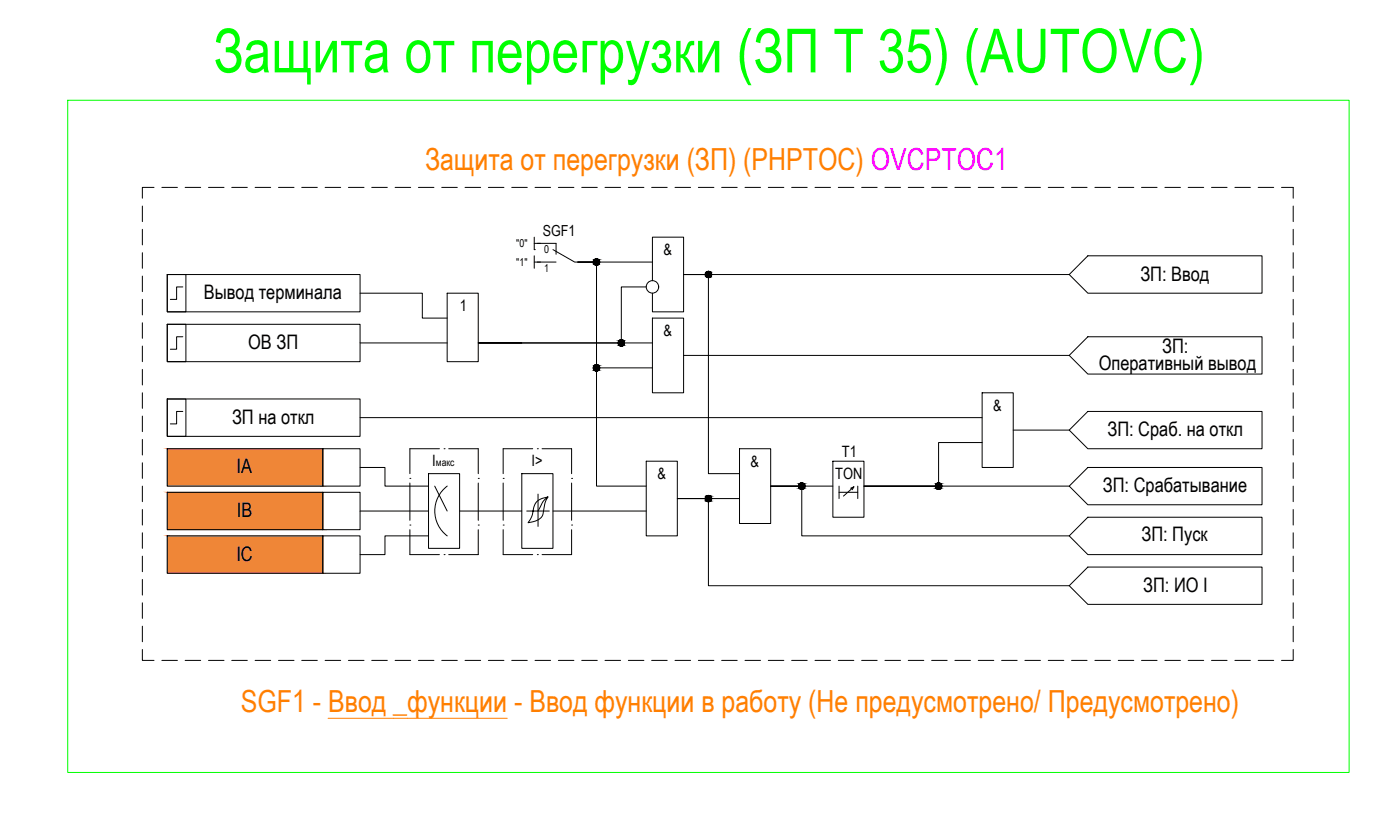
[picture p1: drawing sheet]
<svg xmlns="http://www.w3.org/2000/svg" width="766mm" height="446mm" viewBox="0 0 766 446" stroke-linecap="round" stroke-linejoin="round" font-family="sans-serif">
<!-- layer: 0 -->
<g fill="#ef8637" stroke="#ef8637" stroke-width=".55">
<path d="M92 269l85 21v-21zM92 269l85 21h-85z"/>
<path d="M92 245l85 21v-21zM92 245l85 21h-85z"/>
<path d="M92 293l85 21v-21zM92 293l85 21h-85z"/>
</g>
<path d="M180 393h98" fill="none" stroke="#ff7f00" stroke-width=".55"/>
<g fill="none" stroke="#000" stroke-width=".55">
<path d="M78 113v8M84 103h-6v5M89 103h8M101 103h9M114 103h9M127 103h8M140 103h8M152 103h9M165 103h9M178 103h8M191 103h8M203 103h9"/>
<path d="M216 103h9M229 103h9M242 103h8M255 103h8M267 103h9M280 103h9M293 103h8M306 103h8M318 103h9M331 103h9M344 103h8M357 103h8"/>
<path d="M369 103h9M382 103h9M395 103h9M408 103h8M421 103h8M433 103h9M446 103h9M459 103h8M472 103h8M484 103h9M497 103h9M510 103h8"/>
<path d="M523 103h8M535 103h9M548 103h9M561 103h8M574 103h8M587 103h8M599 103h9M612 103h9M625 103h8M638 103h8M650 103h9M663 103h9"/>
<path d="M676 103h8M689 103h8M701 103h7v5M708 113v8M78 125v9M78 138v9M292 137h.1M292 133h4M292 130v7M292 140v7M595 140h96v20h-96l-10-10zM708 125v9"/>
<path d="M708 138v9M78 151v9M92 150h10v21h-10zM92 150h105v21h-105zM100 157h-3v7h-4M292 143h4M316 143h11v123h27M316 143h11v58h30M316 143h41M354 157h-14v31h-78M357 154v-24h17v41h-17v-11M585 150h-211h14v109h17"/>
<path d="M708 151v9M78 164v8M78 177v8M92 177h10v21h-10zM92 177h105v21h-105zM197 160h34v14h14M245 160h17v38h-17zM357 174h17v41h-17zM708 164v8M708 177v8M78 189v9M100 184h-3v7h-4"/>
<path d="M197 188h48M286 188h-24h95M374 194h211M595 184h96v21h-96l-10-11zM708 189v9M78 202v9M78 215v8M92 218h10v21h-10zM92 218h105v21h-105zM538 215h17v41h-17zM708 202v9M708 215v8"/>
<path d="M78 228v8M100 225h-3v7h-4M197 228h341M555 235h30M595 225h96v20h-96l-10-10zM708 228v8M78 240v9M78 253v9M92 245h85v21h-85zM177 245h20v21h-20zM197 256h14v10h24M235 259h17v41h-17z"/>
<path d="M286 259h17v41h-17zM354 252h17v41h-17zM405 245h17v41h-17zM456 252h17v31h-17zM538 242h-24v24h-41h112M595 256h96v20h-96l-10-10zM708 240v9M708 253v9M78 266v8M78 279v8M92 269h85v21h-85zM177 269h20v21h-20z"/>
<path d="M197 280h38M238 266l7 14M245 266a17 17 0 0 0 0 27M252 280h34M294 270v18M294 280h7M300 272a22 22 0 0 0-3 10 9 9 0 0 1-8 4 21 21 0 0 0 4-10 8 8 0 0 1 7-4l-3 2-3 6h-6M303 280h51M405 273h-34h17v47h197M456 266h-34h17v27h146M459 266v7M459 269h11"/>
<path d="M466 267l1-1-5 5M467 266l-1 2M470 266v7M708 266v8M708 279v8M78 291v9M92 293h85v21h-85zM177 293h20v21h-20zM235 293h-24v10h-14M595 283h96v20h-96l-10-10zM708 291v9M78 304v9"/>
<path d="M78 317v9M595 310h96v21h-96l-10-11zM708 304v9M708 317v9M78 330v8M708 330v8M78 355v6h6M78 343v8M708 355v6h-7M708 343v8M89 361h8M101 361h9"/>
<path d="M114 361h9M127 361h8M140 361h8M152 361h9M165 361h9M178 361h8M191 361h8M203 361h9M216 361h9M229 361h9M242 361h8M255 361h8"/>
<path d="M267 361h9M280 361h9M293 361h8M306 361h8M318 361h9M331 361h9M344 361h8M357 361h8M369 361h9M382 361h9M395 361h9M408 361h8"/>
<path d="M421 361h8M433 361h9M446 361h9M459 361h8M472 361h8M484 361h9M497 361h9M510 361h8M523 361h8M535 361h9M548 361h9M561 361h8"/>
<path d="M574 361h8M587 361h8M599 361h9M612 361h9M625 361h8M638 361h8M650 361h9M663 361h9M676 361h8M689 361h8"/>
<circle cx="327" cy="143" r="1.7"/>
<circle cx="357" cy="157" r="3"/>
<circle cx="388" cy="150" r="1.7"/>
<circle cx="340" cy="188" r="1.7"/>
<circle cx="327" cy="201" r="1.7"/>
<circle cx="388" cy="273" r="1.7"/>
<circle cx="439" cy="266" r="1.7"/>
<circle cx="514" cy="266" r="1.7"/>
</g>
<g fill="none" stroke="#000" stroke-width=".55">
<path d="M294 133h10v6M303 137l12 6h10M294 143h10M241 245h-17v14M243 245h.1M246 245h16v14M292 245h-17v14M294 245h.1M297 245h16v14M224 262h.1M224 264v21M262 262h.1"/>
<path d="M262 264v21M275 262h.1M275 264v21M313 262h.1M313 264v21M224 287h.1M224 290v13h17M262 287h.1M262 290v13h-16M275 287h.1M275 290v13h17M313 287h.1"/>
<path d="M313 290v13h-16M243 303h.1M294 303h.1"/>
</g>
<!-- layer: 0 -->
<g fill="#000" stroke="#000" stroke-width=".55">
<path d="M326 145h1zM326 142h1zM387 152h1zM387 148h1zM326 200h1zM340 189h1zM326 203h1zM387 274h1zM387 271h1zM438 268h1zM438 264h1zM513 268h1z"/>
<path d="M513 264h1z"/>
<path d="M326 145h1zM326 145h1z"/>
<path d="M326 142h1zM326 142h1z"/>
<path d="M326 142h1zM326 142h1z"/>
<path d="M326 142h1zM326 142h1z"/>
<path d="M326 145h1zM326 145h1z"/>
<path d="M326 142h1zM326 142h1z"/>
<path d="M326 145h1zM326 145h1z"/>
<path d="M326 142h1zM326 142h1z"/>
<path d="M326 145h1zM326 145h1z"/>
<path d="M326 142h2zM325 142h3z"/>
<path d="M326 145h1zM326 145h1z"/>
<path d="M325 142h3zM325 142h3z"/>
<path d="M325 145h3zM325 145h2z"/>
<path d="M325 142h3zM325 142h3z"/>
<path d="M325 145h3zM325 145h3z"/>
<path d="M325 142h3zM325 142h3z"/>
<path d="M325 144h3zM325 144l3 1z"/>
<path d="M325 142l3 1zM325 142l3 1z"/>
<path d="M325 144h3zM325 144h3z"/>
<path d="M325 143h3zM325 143h3z"/>
<path d="M325 144h3zM325 144h3z"/>
<path d="M325 143h3zM325 143h3z"/>
<path d="M325 144h3zM325 144h3z"/>
<path d="M325 143h3zM325 143h3z"/>
<path d="M325 144h3zM325 144h3z"/>
<path d="M325 143h3zM325 143h3z"/>
<path d="M325 143h3zM325 143h3z"/>
<path d="M325 143l3 1zM325 143l3 1z"/>
<path d="M325 144h3zM325 144h3z"/>
<path d="M325 143h3zM325 143h3z"/>
<path d="M387 148l1 1zM387 149h1z"/>
<path d="M387 149h1zM387 149h1z"/>
<path d="M387 152h1zM387 152h1z"/>
<path d="M387 149h2zM387 149h2z"/>
<path d="M387 152h1zM387 152h1z"/>
<path d="M387 149h2zM387 149h2z"/>
<path d="M387 152h2zM387 152h1z"/>
<path d="M387 149h2zM387 149h2z"/>
<path d="M387 152h2zM387 152h2z"/>
<path d="M387 149h2zM387 149h2z"/>
<path d="M387 151h2zM387 151l2 1z"/>
<path d="M387 149h2zM387 149h2z"/>
<path d="M387 151h2zM387 151h2z"/>
<path d="M386 149h3zM386 149h3z"/>
<path d="M386 151h3zM386 151h3z"/>
<path d="M386 149h3zM386 149h3z"/>
<path d="M386 151h3zM386 151h3z"/>
<path d="M386 149l3 1zM386 149l3 1z"/>
<path d="M386 151h3zM386 151h3z"/>
<path d="M386 150h3zM386 150h3z"/>
<path d="M386 151h3zM386 151h3z"/>
<path d="M386 150h3zM386 150h3z"/>
<path d="M386 151h3zM386 151h3z"/>
<path d="M386 150h3zM386 150h3z"/>
<path d="M386 150h3zM386 150h3z"/>
<path d="M386 150h3zM386 150h3z"/>
<path d="M386 150h3zM386 150l3 1z"/>
<path d="M386 150h3zM386 150h3z"/>
<path d="M326 200h1zM326 200h1z"/>
<path d="M326 200h1zM326 200h1z"/>
<path d="M326 200h1zM326 200h1z"/>
<path d="M326 200h1zM326 200h1z"/>
<path d="M326 200h1zM326 200h1z"/>
<path d="M326 200h2zM325 200h3z"/>
<path d="M325 200h3zM325 200h3z"/>
<path d="M340 186h1zM340 186h1z"/>
<path d="M340 186h1zM340 186h1z"/>
<path d="M340 186h1zM339 186h2z"/>
<path d="M340 189h1zM340 189h1z"/>
<path d="M339 186h2zM339 186h2z"/>
<path d="M339 189h2zM339 189h2z"/>
<path d="M339 186h2zM339 186h2z"/>
<path d="M339 189h2zM339 189h2z"/>
<path d="M339 186h2zM339 186h2z"/>
<path d="M339 189h2zM339 189h2z"/>
<path d="M339 186h2zM339 186h2z"/>
<path d="M339 189h2zM339 189h2z"/>
<path d="M339 186l2 1zM339 186l2 1z"/>
<path d="M339 189h2zM339 189h2z"/>
<path d="M339 187h3zM339 187h3z"/>
<path d="M339 189h2zM339 189h2z"/>
<path d="M339 187h3zM339 187h3z"/>
<path d="M339 189h3zM339 189h2z"/>
<path d="M339 187h3zM339 187h3z"/>
<path d="M339 188h3zM339 188l3 1z"/>
<path d="M339 187h3zM339 187h3z"/>
<path d="M339 188h3zM339 188h3z"/>
<path d="M338 187h4zM338 187h4z"/>
<path d="M338 188h4zM338 188h4z"/>
<path d="M338 187h4zM338 187h4z"/>
<path d="M338 187l4 1zM338 187l4 1z"/>
<path d="M338 188h4zM338 188h4z"/>
<path d="M338 188h4zM338 188h4z"/>
<path d="M338 188h4zM338 188h4z"/>
<path d="M326 203h1zM326 203h1z"/>
<path d="M326 203h1zM326 203h1z"/>
<path d="M326 203h1zM326 203h1z"/>
<path d="M326 203h1zM326 203h1z"/>
<path d="M326 203h1zM326 203h1z"/>
<path d="M325 203h3zM325 203h2z"/>
<path d="M325 200h3zM325 200h3z"/>
<path d="M325 202h3zM325 202l3 1z"/>
<path d="M325 200h3zM325 200h3z"/>
<path d="M325 202h3zM325 202h3z"/>
<path d="M325 200h3zM325 200h3z"/>
<path d="M325 202h3zM325 202h3z"/>
<path d="M325 200l3 1zM325 200l3 1z"/>
<path d="M325 202h3zM325 202h3z"/>
<path d="M325 201h3zM325 201h3z"/>
<path d="M325 202h3zM325 202h3z"/>
<path d="M325 201h3zM325 201h3z"/>
<path d="M325 202h3zM325 202h3z"/>
<path d="M325 201h3zM325 201h3z"/>
<path d="M325 201h3zM325 201h3z"/>
<path d="M325 201l3 1zM325 201l3 1z"/>
<path d="M325 202h3zM325 202h3z"/>
<path d="M325 201h3zM325 201h3z"/>
<path d="M387 271h1zM387 271h1z"/>
<path d="M387 271h1zM387 271h1z"/>
<path d="M387 274h1zM387 274h1z"/>
<path d="M387 271h2zM387 271h2z"/>
<path d="M387 274h1zM387 274h1z"/>
<path d="M387 271h2zM387 271h2z"/>
<path d="M387 274h2zM387 274h1z"/>
<path d="M387 271h2zM387 271h2z"/>
<path d="M387 274h2zM387 274h2z"/>
<path d="M387 271l2 1zM387 272h2z"/>
<path d="M387 274h2zM387 274h2z"/>
<path d="M387 272h2zM387 272h2z"/>
<path d="M387 274h2zM387 274h2z"/>
<path d="M386 272h3zM386 272h3z"/>
<path d="M386 274h3zM386 274h3z"/>
<path d="M386 272h3zM386 272h3z"/>
<path d="M386 274h3zM386 274h3z"/>
<path d="M386 272h3zM386 272h3z"/>
<path d="M386 273h3zM386 273l3 1z"/>
<path d="M386 272h3zM386 272h3z"/>
<path d="M386 273h3zM386 273h3z"/>
<path d="M386 272h3zM386 272h3z"/>
<path d="M386 273h3zM386 273h3z"/>
<path d="M386 272l3 1zM386 272l3 1z"/>
<path d="M386 273h3zM386 273h3z"/>
<path d="M386 273h3zM386 273h3z"/>
<path d="M386 273h3zM386 273h3z"/>
<path d="M386 273h3zM386 273h3z"/>
<path d="M438 264h1zM438 264h1z"/>
<path d="M438 264h2zM438 264h2z"/>
<path d="M438 268h1zM438 268h1z"/>
<path d="M438 264h2zM438 264h2z"/>
<path d="M438 267h2zM438 267l1 1z"/>
<path d="M438 264l2 1zM438 265h2z"/>
<path d="M438 267h2zM438 267h2z"/>
<path d="M438 265h2zM438 265h2z"/>
<path d="M438 267h2zM438 267h2z"/>
<path d="M438 265h2zM438 265h2z"/>
<path d="M438 267h2zM438 267h2z"/>
<path d="M438 265h2zM438 265h2z"/>
<path d="M438 267h2zM438 267h2z"/>
<path d="M438 265h2zM438 265h2z"/>
<path d="M438 267h2zM438 267h2z"/>
<path d="M437 265h3zM437 265h3z"/>
<path d="M437 267h3zM437 267h3z"/>
<path d="M437 265h3zM437 265h3z"/>
<path d="M437 267h3zM437 267h3z"/>
<path d="M437 265h3zM437 265h3z"/>
<path d="M437 267h3zM437 267h3z"/>
<path d="M437 265l4 1zM437 265l4 1z"/>
<path d="M437 266h3zM437 266l3 1z"/>
<path d="M437 266h4zM437 266h4z"/>
<path d="M437 266h4zM437 266h3z"/>
<path d="M437 266h4zM437 266h4z"/>
<path d="M437 266h4zM437 266h4z"/>
<path d="M437 266h4zM437 266h4z"/>
<path d="M513 268h1zM513 268h1z"/>
<path d="M513 264h1zM513 264h1z"/>
<path d="M513 264h1zM513 264h1z"/>
<path d="M513 264h1zM513 264h1z"/>
<path d="M513 268h1zM513 268h1z"/>
<path d="M513 264h2zM513 264h2z"/>
<path d="M513 267h1zM513 267l1 1z"/>
<path d="M513 264l2 1zM513 265h2z"/>
<path d="M513 267h2zM513 267h1z"/>
<path d="M513 265h2zM513 265h2z"/>
<path d="M513 267h2zM513 267h2z"/>
<path d="M513 265h2zM513 265h2z"/>
<path d="M513 267h2zM513 267h2z"/>
<path d="M513 265h2zM513 265h2z"/>
<path d="M513 267h2zM513 267h2z"/>
<path d="M512 265h3zM512 265h3z"/>
<path d="M512 267h3zM512 267h3z"/>
<path d="M512 265h3zM512 265h3z"/>
<path d="M512 267h3zM512 267h3z"/>
<path d="M512 265h3zM512 265h3z"/>
<path d="M512 267h3zM512 267h3z"/>
<path d="M512 265h3zM512 265h3z"/>
<path d="M512 267h3zM512 267h3z"/>
<path d="M512 265l3 1zM512 265l3 1z"/>
<path d="M512 266h3zM512 266l3 1z"/>
<path d="M512 266h3zM512 266h3z"/>
<path d="M512 266h3zM512 266h3z"/>
<path d="M512 266h3zM512 266h3z"/>
<path d="M512 266h3zM512 266h3z"/>
<path d="M512 266h3zM512 266h3z"/>
</g>
<path d="M37 55h701v368h-701z" fill="none" stroke="#0f0" stroke-width=".55"/>
<text font-size="33.3" fill="#0f0" x="117" y="40">Защита от перегрузки (ЗП Т 35) (AUTOVC)</text>
<g font-size="16.6" fill="#ff7f00">
<text x="233" y="93">Защита от перегрузки (ЗП) (РHPTOC) OVCРTOC1</text>
<text x="132" y="389">SGF1 - Ввод _функции - Ввод функции в работу (Не предусмотрено/ Предусмотрено)</text>
</g>
<g font-size="10.9">
<text x="624" y="153">ЗП: Ввод</text>
<text x="112" y="164">Вывод терминала</text>
<text x="136" y="191">ОВ ЗП</text>
<text x="636" y="193">ЗП:</text>
<text x="601" y="202">Оперативный вывод</text>
<text x="127" y="232">ЗП на откл</text>
<text x="606" y="239">ЗП: Сраб. на откл</text>
<text x="129" y="259">IA</text>
<text x="604" y="269">ЗП: Срабатывание</text>
<text x="130" y="283">IB</text>
<text x="625" y="296">ЗП: Пуск</text>
<text x="129" y="307">IС</text>
<text x="626" y="324">ЗП: ИО I</text>
</g>
<g font-size="8.6">
<text x="363" y="140">&amp;</text>
<text x="252" y="170">1</text>
<text x="363" y="184">&amp;</text>
<text x="544" y="225">&amp;</text>
<text x="461" y="250">T1</text>
<text x="237" y="255">I</text>
<text x="291" y="255">I&gt;</text>
<text x="411" y="255">&amp;</text>
<text x="360" y="262">&amp;</text>
<text x="457" y="262">TON</text>
</g>
<text font-size="8.3" x="297" y="129">SGF1</text>
<g font-size="5.9">
<text x="283" y="135">&quot;0&quot;</text>
<text x="298" y="139">0</text>
<text x="283" y="146">&quot;1&quot;</text>
<text x="298" y="149">1</text>
</g>
<text font-size="5.7" x="239" y="255">макс</text>
</svg>
